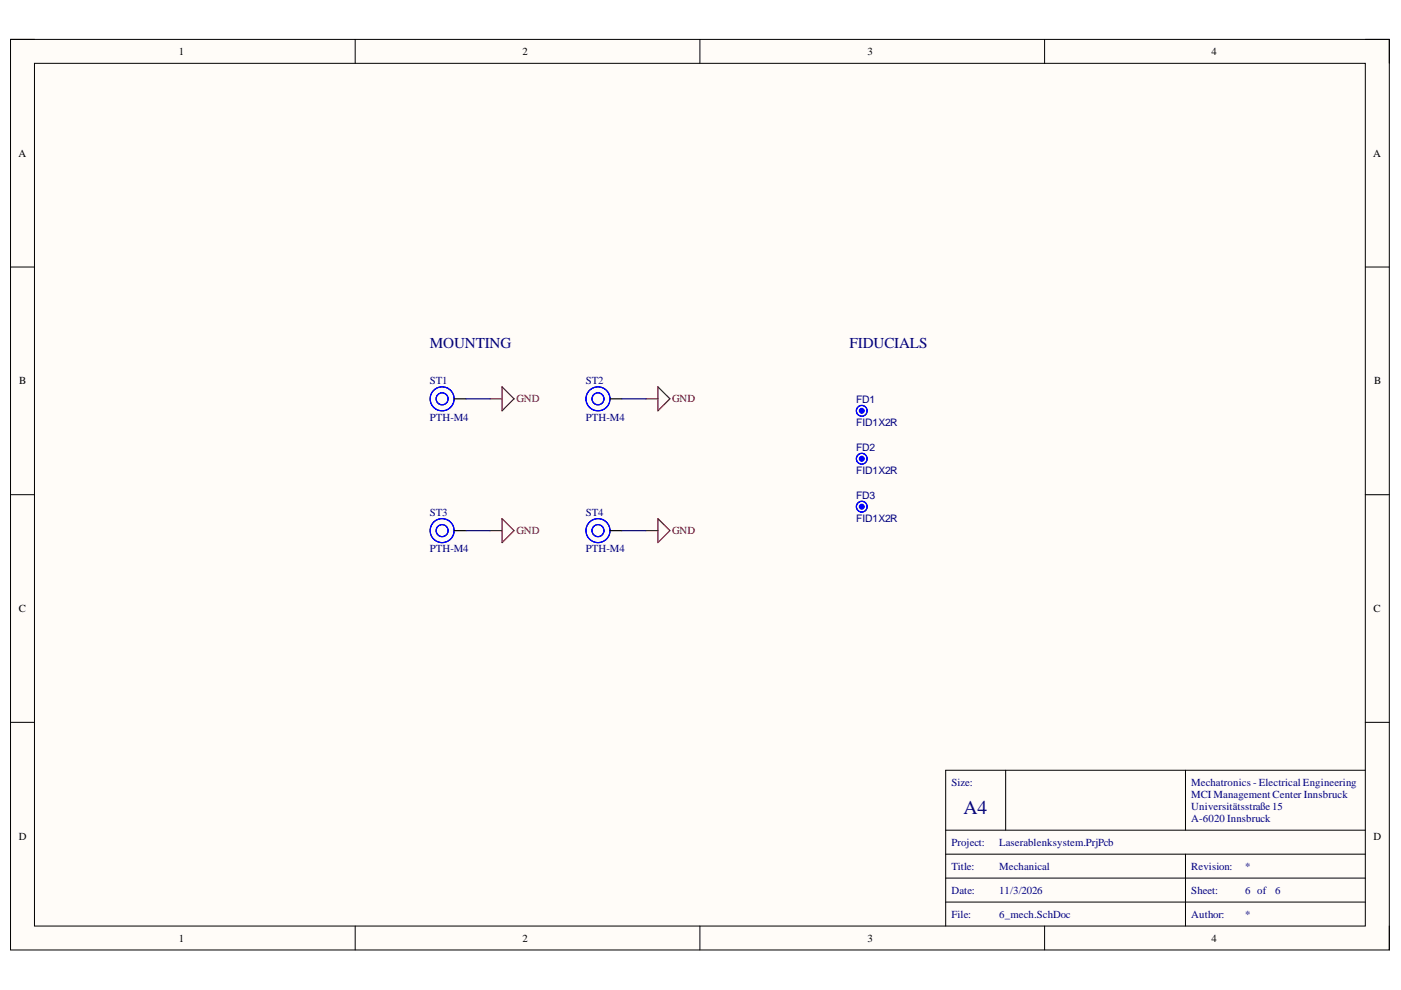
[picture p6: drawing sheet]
<svg xmlns="http://www.w3.org/2000/svg" width="297mm" height="210mm" viewBox="0 0 297 210" stroke-linecap="round" stroke-linejoin="round" font-family="sans-serif">
<path d="M2.2 8.4h292.4v193h-292.4z" fill-rule="evenodd" fill="#fffcf8"/>
<path d="M2.2 8.4h292.4v193h-292.4z" fill="none" stroke="#000" stroke-width=".21"/>
<path d="M7.3 13.4h282.2v182.9h-282.2z" fill-rule="evenodd" fill="#fffcf8"/>
<g fill="none" stroke="#000" stroke-width=".21">
<path d="M2.2 8.3h5.1M7.3 13.4h282.2v182.9h-282.2zM75.3 8.3v5.1M148.4 8.3v5.1M221.5 8.4v5M289.5 8.4h5.1v5M2.2 56.6h5.1M289.5 56.6h5.1M2.2 104.9h5.1M289.5 104.9h5.1M2.2 153.2h5.1M289.5 153.2h5.1"/>
<path d="M200.5 176h89M213.2 163.3v12.7M251.3 163.3v12.7M289.5 163.3h-89v33M75.3 196.3v5.1M148.4 196.3v5.1M200.5 191.3h89M200.5 186.2h89M200.5 181.1h89M221.5 196.3v5.1M251.3 181.1v15.2M294.6 196.3v5.1"/>
</g>
<circle cx="182.7" cy="87.1" r="1.14" fill="none" stroke="#00f" stroke-width=".25"/>
<circle cx="182.7" cy="87.1" r=".51" fill="#00f"/>
<g fill="none" stroke="#00f" stroke-width=".25">
<circle cx="182.7" cy="97.3" r="1.14"/>
<circle cx="182.7" cy="87.1" r=".51"/>
</g>
<circle cx="182.7" cy="97.3" r=".51" fill="#00f"/>
<g fill="none" stroke="#00f" stroke-width=".25">
<circle cx="182.7" cy="97.3" r=".51"/>
<circle cx="182.7" cy="107.4" r="1.14"/>
</g>
<circle cx="182.7" cy="107.4" r=".51" fill="#00f"/>
<g fill="none" stroke="#00f" stroke-width=".25">
<circle cx="93.7" cy="84.6" r="1.27"/>
<circle cx="93.7" cy="84.6" r="2.54"/>
<circle cx="126.8" cy="84.6" r="2.54"/>
<circle cx="126.8" cy="84.6" r="1.27"/>
<circle cx="93.7" cy="112.5" r="1.27"/>
<circle cx="93.7" cy="112.5" r="2.54"/>
<circle cx="126.8" cy="112.5" r="2.54"/>
<circle cx="126.8" cy="112.5" r="1.27"/>
<circle cx="182.7" cy="107.4" r=".51"/>
</g>
<path d="M103.9 84.6h2.5M106.4 82l2.6 2.6-2.6 2.5zM137 84.6h2.5M139.5 82l2.5 2.6-2.5 2.5zM103.9 112.5h2.5M106.4 110l2.6 2.5-2.6 2.5zM137 112.5h2.5M139.5 110l2.5 2.5-2.5 2.5z" fill="none" stroke="#800000" stroke-width=".25"/>
<path d="M96.3 84.6h2.5M129.3 84.6h2.6M96.3 112.5h2.5M129.3 112.5h2.6" fill="none" stroke="#000" stroke-width=".25"/>
<path d="M98.8 84.6h5.1M131.9 84.6h5.1M98.8 112.5h5.1M131.9 112.5h5.1" fill="none" stroke="#000080" stroke-width=".25"/>
<text font-size="4.1" fill="#000080" x="204.3" y="172.6">A4</text>
<g font-size="3.2" fill="#000080">
<text x="91.1" y="73.7">MOUNTING</text>
<text x="180.1" y="73.7">FIDUCIALS</text>
</g>
<g font-size="2.3">
<text x="37.9" y="11.7">1</text>
<text x="110.8" y="11.7">2</text>
<text x="184" y="11.7">3</text>
<text x="256.9" y="11.7">4</text>
<text x="3.9" y="33.3">A</text>
<text x="291.2" y="33.3">A</text>
<text x="4.1" y="81.5">B</text>
<text x="291.3" y="81.5">B</text>
<text x="4" y="129.8">C</text>
<text x="291.2" y="129.8">C</text>
<text x="4" y="178.1">D</text>
<text x="291.2" y="178.1">D</text>
<text x="37.9" y="199.6">1</text>
<text x="110.8" y="199.6">2</text>
<text x="184" y="199.6">3</text>
<text x="256.9" y="199.6">4</text>
</g>
<g font-size="2.3" fill="#000080">
<text x="91.1" y="81.5">ST1</text>
<text x="124.2" y="81.5">ST2</text>
<text x="91.1" y="89.2">PTH-M4</text>
<text x="124.2" y="89.2">PTH-M4</text>
<text x="91.1" y="109.5">ST3</text>
<text x="124.2" y="109.5">ST4</text>
<text x="91.1" y="117.1">PTH-M4</text>
<text x="124.2" y="117.1">PTH-M4</text>
<text x="201.7" y="166.7">Size:</text>
<text x="252.6" y="166.7">Mechatronics - Electrical Engineering</text>
<text x="252.6" y="169.2">MCI Management Center Innsbruck</text>
<text x="252.6" y="171.7">Universitätsstraße 15</text>
<text x="201.7" y="179.3">Project:</text>
<text x="211.9" y="179.3">Laserablenksystem.PrjPcb</text>
<text x="252.6" y="174.3">A-6020 Innsbruck</text>
<text x="201.7" y="184.4">Title:</text>
<text x="211.9" y="184.4">Mechanical</text>
<text x="252.6" y="184.4">Revision:</text>
<text x="264" y="184.4">*</text>
<text x="201.7" y="189.5">Date:</text>
<text x="211.9" y="189.5">11/3/2026</text>
<text x="252.6" y="189.5">Sheet:</text>
<text x="264" y="189.5">6 of</text>
<text x="270.3" y="189.5">6</text>
<text x="201.7" y="194.6">File:</text>
<text x="211.9" y="194.6">6_mech.SchDoc</text>
<text x="252.6" y="194.6">Author:</text>
<text x="264" y="194.6">*</text>
</g>
<g font-size="2.3" fill="#800000">
<text x="109.5" y="85.3">GND</text>
<text x="142.5" y="85.3">GND</text>
<text x="109.5" y="113.3">GND</text>
<text x="142.5" y="113.3">GND</text>
</g>
<g font-size="2.2" fill="#000080">
<text x="181.5" y="85.5">FD1</text>
<text x="181.5" y="90.3">FID1X2R</text>
<text x="181.5" y="95.6">FD2</text>
<text x="181.5" y="100.5">FID1X2R</text>
<text x="181.5" y="105.8">FD3</text>
<text x="181.5" y="110.6">FID1X2R</text>
</g>
</svg>
